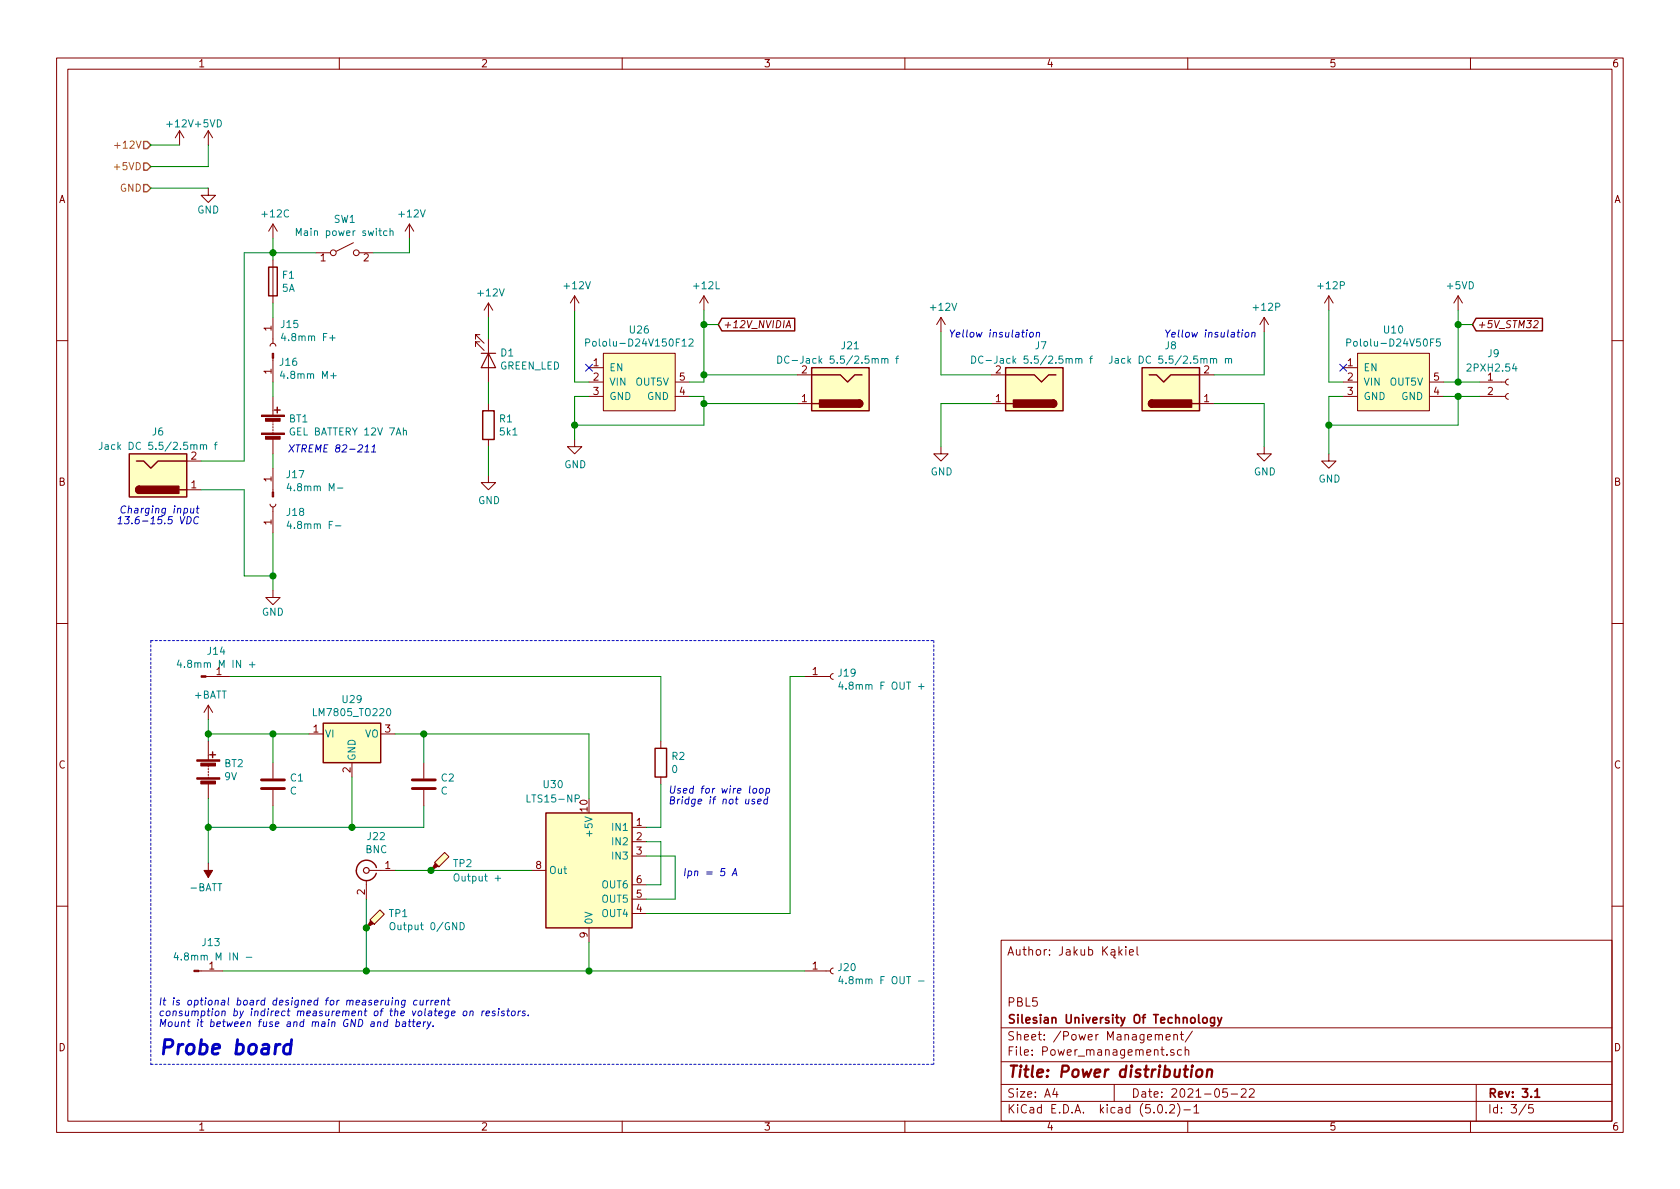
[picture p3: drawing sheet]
EESchema Schematic File Version 4
LIBS:stm32_conn-cache
EELAYER 26 0
EELAYER END
$Descr A4 11693 8268
encoding utf-8
Sheet 3 5
Title "Power distribution"
Date "2021-05-22"
Rev "3.1"
Comp "Silesian University Of Technology"
Comment1 "PBL5"
Comment2 ""
Comment3 ""
Comment4 "Author: Jakub Kąkiel"
$EndDescr
$Comp
L Device:Battery BT1
U 1 1
P 1900 2950
F 0 "BT1" H 2008 2996 50  0000 L CNN
F 1 "GEL BATTERY 12V 7Ah" H 2008 2905 50  0000 L CNN
F 2 "" V 1900 3010 50  0001 C CNN
F 3 "~" V 1900 3010 50  0001 C CNN
	1    1900 2950
	1    0    0    -1  
$EndComp
$Comp
L power:GND #PWR031
U 1 1
P 1900 4100
F 0 "#PWR031" H 1900 3850 50  0001 C CNN
F 1 "GND" H 1900 3950 50  0000 C CNN
F 2 "" H 1900 4100 50  0001 C CNN
F 3 "" H 1900 4100 50  0001 C CNN
	1    1900 4100
	1    0    0    -1  
$EndComp
$Comp
L power:+12V #PWR032
U 1 1
P 2850 1650
F 0 "#PWR032" H 2850 1500 50  0001 C CNN
F 1 "+12V" H 2865 1823 50  0000 C CNN
F 2 "" H 2850 1650 50  0001 C CNN
F 3 "" H 2850 1650 50  0001 C CNN
	1    2850 1650
	1    0    0    -1  
$EndComp
$Comp
L MCU_ModuleV2:Pololu-D24V50F5 U10
U 1 1
P 9700 2650
F 0 "U10" H 9700 3015 50  0000 C CNN
F 1 "Pololu-D24V50F5" H 9700 2924 50  0000 C CNN
F 2 "" H 9600 2400 50  0001 C CNN
F 3 "" H 9600 2400 50  0001 C CNN
	1    9700 2650
	1    0    0    -1  
$EndComp
$Comp
L Device:Fuse F1
U 1 1
P 1900 1950
F 0 "F1" H 1960 1996 50  0000 L CNN
F 1 "5A" H 1960 1905 50  0000 L CNN
F 2 "" V 1830 1950 50  0001 C CNN
F 3 "~" H 1900 1950 50  0001 C CNN
	1    1900 1950
	1    0    0    -1  
$EndComp
Wire Wire Line
	1900 2650 1900 2750
Wire Wire Line
	10150 2950 10150 2750
Wire Wire Line
	10150 2750 10050 2750
$Comp
L power:GND #PWR040
U 1 1
P 9250 3150
F 0 "#PWR040" H 9250 2900 50  0001 C CNN
F 1 "GND" H 9255 2977 50  0000 C CNN
F 2 "" H 9250 3150 50  0001 C CNN
F 3 "" H 9250 3150 50  0001 C CNN
	1    9250 3150
	1    0    0    -1  
$EndComp
$Comp
L power:+12V #PWR035
U 1 1
P 6550 2300
F 0 "#PWR035" H 6550 2150 50  0001 C CNN
F 1 "+12V" H 6565 2473 50  0000 C CNN
F 2 "" H 6550 2300 50  0001 C CNN
F 3 "" H 6550 2300 50  0001 C CNN
	1    6550 2300
	1    0    0    -1  
$EndComp
NoConn ~ 9350 2550
Wire Wire Line
	10050 2650 10150 2650
$Comp
L power:+5VD #PWR041
U 1 1
P 10150 2150
F 0 "#PWR041" H 10150 2000 50  0001 C CNN
F 1 "+5VD" H 10165 2323 50  0000 C CNN
F 2 "" H 10150 2150 50  0001 C CNN
F 3 "" H 10150 2150 50  0001 C CNN
	1    10150 2150
	1    0    0    -1  
$EndComp
Wire Wire Line
	10150 2650 10150 2250
$Comp
L Connector:Barrel_Jack J6
U 1 1
P 1100 3300
F 0 "J6" H 1100 3000 50  0000 C CNN
F 1 "Jack DC 5.5/2.5mm f" H 1100 3100 50  0000 C CNN
F 2 "" H 1150 3260 50  0001 C CNN
F 3 "~" H 1150 3260 50  0001 C CNN
	1    1100 3300
	1    0    0    1   
$EndComp
Text Notes 1400 3650 2    50   Italic 0
Charging input\n13.6-15.5 VDC
$Comp
L power:+12C #PWR030
U 1 1
P 1900 1650
F 0 "#PWR030" H 1900 1500 50  0001 C CNN
F 1 "+12C" H 1915 1823 50  0000 C CNN
F 2 "" H 1900 1650 50  0001 C CNN
F 3 "" H 1900 1650 50  0001 C CNN
	1    1900 1650
	1    0    0    -1  
$EndComp
Wire Wire Line
	1900 1650 1900 1750
$Comp
L Switch:SW_SPST SW1
U 1 1
P 2400 1750
F 0 "SW1" H 2400 1985 50  0000 C CNN
F 1 "Main power switch" H 2400 1894 50  0000 C CNN
F 2 "" H 2400 1750 50  0001 C CNN
F 3 "" H 2400 1750 50  0001 C CNN
	1    2400 1750
	1    0    0    -1  
$EndComp
Wire Wire Line
	1900 1750 2200 1750
Connection ~ 1900 1750
Wire Wire Line
	1900 1750 1900 1800
Wire Wire Line
	2600 1750 2850 1750
Text GLabel 10250 2250 2    50   Input Italic 0
+5V_STM32
Wire Wire Line
	10250 2250 10150 2250
Connection ~ 10150 2250
Wire Wire Line
	10150 2250 10150 2150
Text Notes 2000 3150 0    50   Italic 0
XTREME 82-211
$Comp
L Connector:Conn_01x02_Female J9
U 1 1
P 10500 2650
F 0 "J9" H 10350 2850 50  0000 L CNN
F 1 "2PXH2.54" H 10200 2750 50  0000 L CNN
F 2 "" H 10500 2650 50  0001 C CNN
F 3 "~" H 10500 2650 50  0001 C CNN
	1    10500 2650
	1    0    0    -1  
$EndComp
Wire Wire Line
	10300 2650 10150 2650
Connection ~ 10150 2650
Wire Wire Line
	10150 2750 10300 2750
Connection ~ 10150 2750
$Comp
L power:+12V #PWR033
U 1 1
P 3400 2200
F 0 "#PWR033" H 3400 2050 50  0001 C CNN
F 1 "+12V" H 3415 2373 50  0000 C CNN
F 2 "" H 3400 2200 50  0001 C CNN
F 3 "" H 3400 2200 50  0001 C CNN
	1    3400 2200
	1    0    0    -1  
$EndComp
$Comp
L power:GND #PWR034
U 1 1
P 3400 3300
F 0 "#PWR034" H 3400 3050 50  0001 C CNN
F 1 "GND" H 3405 3127 50  0000 C CNN
F 2 "" H 3400 3300 50  0001 C CNN
F 3 "" H 3400 3300 50  0001 C CNN
	1    3400 3300
	1    0    0    -1  
$EndComp
$Comp
L Device:LED D1
U 1 1
P 3400 2500
F 0 "D1" V 3345 2579 50  0000 L CNN
F 1 "GREEN_LED" V 3436 2579 50  0000 L CNN
F 2 "" H 3400 2500 50  0001 C CNN
F 3 "~" H 3400 2500 50  0001 C CNN
	1    3400 2500
	0    1    1    0   
$EndComp
Wire Wire Line
	1400 3200 1700 3200
Wire Wire Line
	1700 1750 1900 1750
Wire Wire Line
	1400 3400 1700 3400
Wire Wire Line
	1700 3400 1700 4000
Wire Wire Line
	1700 4000 1900 4000
Wire Wire Line
	1900 4000 1900 4100
Wire Wire Line
	3400 2200 3400 2350
$Comp
L Device:R R1
U 1 1
P 3400 2950
F 0 "R1" H 3470 2996 50  0000 L CNN
F 1 "5k1" H 3470 2905 50  0000 L CNN
F 2 "" V 3330 2950 50  0001 C CNN
F 3 "~" H 3400 2950 50  0001 C CNN
	1    3400 2950
	1    0    0    -1  
$EndComp
Wire Wire Line
	3400 2650 3400 2800
Wire Wire Line
	3400 3100 3400 3300
$Comp
L power:+12P #PWR039
U 1 1
P 9250 2150
F 0 "#PWR039" H 9250 2000 50  0001 C CNN
F 1 "+12P" H 9265 2323 50  0000 C CNN
F 2 "" H 9250 2150 50  0001 C CNN
F 3 "" H 9250 2150 50  0001 C CNN
	1    9250 2150
	1    0    0    -1  
$EndComp
$Comp
L power:+12P #PWR037
U 1 1
P 8800 2300
F 0 "#PWR037" H 8800 2150 50  0001 C CNN
F 1 "+12P" H 8815 2473 50  0000 C CNN
F 2 "" H 8800 2300 50  0001 C CNN
F 3 "" H 8800 2300 50  0001 C CNN
	1    8800 2300
	1    0    0    -1  
$EndComp
$Comp
L Connector:Jack-DC J7
U 1 1
P 7200 2700
F 0 "J7" H 7200 2400 50  0000 R CNN
F 1 "DC-Jack 5.5/2.5mm f" H 7650 2500 50  0000 R CNN
F 2 "" H 7250 2660 50  0001 C CNN
F 3 "~" H 7250 2660 50  0001 C CNN
	1    7200 2700
	-1   0    0    1   
$EndComp
$Comp
L Connector:Barrel_Jack J8
U 1 1
P 8150 2700
F 0 "J8" H 8150 2400 50  0000 C CNN
F 1 "Jack DC 5.5/2.5mm m" H 8150 2500 50  0000 C CNN
F 2 "" H 8200 2660 50  0001 C CNN
F 3 "~" H 8200 2660 50  0001 C CNN
	1    8150 2700
	1    0    0    1   
$EndComp
$Comp
L power:GND #PWR036
U 1 1
P 6550 3100
F 0 "#PWR036" H 6550 2850 50  0001 C CNN
F 1 "GND" H 6555 2927 50  0000 C CNN
F 2 "" H 6550 3100 50  0001 C CNN
F 3 "" H 6550 3100 50  0001 C CNN
	1    6550 3100
	1    0    0    -1  
$EndComp
$Comp
L power:GND #PWR038
U 1 1
P 8800 3100
F 0 "#PWR038" H 8800 2850 50  0001 C CNN
F 1 "GND" H 8805 2927 50  0000 C CNN
F 2 "" H 8800 3100 50  0001 C CNN
F 3 "" H 8800 3100 50  0001 C CNN
	1    8800 3100
	1    0    0    -1  
$EndComp
Wire Wire Line
	8800 3100 8800 2800
Wire Wire Line
	8800 2800 8450 2800
Wire Wire Line
	8450 2600 8800 2600
Wire Wire Line
	8800 2600 8800 2300
Wire Wire Line
	6900 2600 6550 2600
Wire Wire Line
	6550 2600 6550 2300
Wire Wire Line
	6550 3100 6550 2800
Wire Wire Line
	6900 2800 6550 2800
Text Notes 6600 2350 0    50   Italic 0
Yellow insulation
Text Notes 8100 2350 0    50   Italic 0
Yellow insulation
Text HLabel 1050 1000 0    50   Input ~ 0
+12V
Text HLabel 1050 1150 0    50   Input ~ 0
+5VD
Text HLabel 1050 1300 0    50   Input ~ 0
GND
$Comp
L power:+12V #PWR027
U 1 1
P 1250 1000
F 0 "#PWR027" H 1250 850 50  0001 C CNN
F 1 "+12V" H 1250 1150 50  0000 C CNN
F 2 "" H 1250 1000 50  0001 C CNN
F 3 "" H 1250 1000 50  0001 C CNN
	1    1250 1000
	1    0    0    -1  
$EndComp
$Comp
L power:+5VD #PWR028
U 1 1
P 1450 1000
F 0 "#PWR028" H 1450 850 50  0001 C CNN
F 1 "+5VD" H 1450 1150 50  0000 C CNN
F 2 "" H 1450 1000 50  0001 C CNN
F 3 "" H 1450 1000 50  0001 C CNN
	1    1450 1000
	1    0    0    -1  
$EndComp
$Comp
L power:GND #PWR029
U 1 1
P 1450 1300
F 0 "#PWR029" H 1450 1050 50  0001 C CNN
F 1 "GND" H 1450 1150 50  0000 C CNN
F 2 "" H 1450 1300 50  0001 C CNN
F 3 "" H 1450 1300 50  0001 C CNN
	1    1450 1300
	1    0    0    -1  
$EndComp
Wire Wire Line
	1050 1000 1250 1000
Wire Wire Line
	1050 1300 1450 1300
$Comp
L Connector:Conn_01x01_Male J16
U 1 1
P 1900 2450
F 0 "J16" V 1960 2490 50  0000 L CNN
F 1 "4.8mm M+" V 2051 2490 50  0000 L CNN
F 2 "" H 1900 2450 50  0001 C CNN
F 3 "~" H 1900 2450 50  0001 C CNN
	1    1900 2450
	0    1    1    0   
$EndComp
$Comp
L Connector:Conn_01x01_Male J17
U 1 1
P 1900 3450
F 0 "J17" V 2053 3363 50  0000 R CNN
F 1 "4.8mm M-" V 1962 3363 50  0000 R CNN
F 2 "" H 1900 3450 50  0001 C CNN
F 3 "~" H 1900 3450 50  0001 C CNN
	1    1900 3450
	0    -1   -1   0   
$EndComp
$Comp
L Connector:Conn_01x01_Female J15
U 1 1
P 1900 2400
F 0 "J15" V 1747 2448 50  0000 L CNN
F 1 "4.8mm F+" V 1838 2448 50  0000 L CNN
F 2 "" H 1900 2400 50  0001 C CNN
F 3 "~" H 1900 2400 50  0001 C CNN
	1    1900 2400
	0    1    1    0   
$EndComp
$Comp
L Connector:Conn_01x01_Female J18
U 1 1
P 1900 3500
F 0 "J18" V 1840 3412 50  0000 R CNN
F 1 "4.8mm F-" V 1749 3412 50  0000 R CNN
F 2 "" H 1900 3500 50  0001 C CNN
F 3 "~" H 1900 3500 50  0001 C CNN
	1    1900 3500
	0    -1   -1   0   
$EndComp
Wire Wire Line
	1900 2100 1900 2200
Wire Wire Line
	1900 3150 1900 3250
Wire Wire Line
	1900 3700 1900 4000
Connection ~ 1900 4000
Wire Wire Line
	1700 1750 1700 3200
$Comp
L Connector:Conn_01x01_Male J14
U 1 1
P 1400 4700
F 0 "J14" H 1506 4878 50  0000 C CNN
F 1 "4.8mm M IN +" H 1506 4787 50  0000 C CNN
F 2 "" H 1400 4700 50  0001 C CNN
F 3 "~" H 1400 4700 50  0001 C CNN
	1    1400 4700
	1    0    0    -1  
$EndComp
$Comp
L Connector:Conn_01x01_Female J20
U 1 1
P 5800 6750
F 0 "J20" H 5827 6776 50  0000 L CNN
F 1 "4.8mm F OUT -" H 5827 6685 50  0000 L CNN
F 2 "" H 5800 6750 50  0001 C CNN
F 3 "~" H 5800 6750 50  0001 C CNN
	1    5800 6750
	1    0    0    -1  
$EndComp
$Comp
L Connector:Conn_01x01_Male J13
U 1 1
P 1350 6750
F 0 "J13" H 1400 6950 50  0000 L CNN
F 1 "4.8mm M IN -" H 1200 6850 50  0000 L CNN
F 2 "" H 1350 6750 50  0001 C CNN
F 3 "~" H 1350 6750 50  0001 C CNN
	1    1350 6750
	1    0    0    -1  
$EndComp
$Comp
L Connector:Conn_01x01_Female J19
U 1 1
P 5800 4700
F 0 "J19" H 5827 4726 50  0000 L CNN
F 1 "4.8mm F OUT +" H 5827 4635 50  0000 L CNN
F 2 "" H 5800 4700 50  0001 C CNN
F 3 "~" H 5800 4700 50  0001 C CNN
	1    5800 4700
	1    0    0    -1  
$EndComp
Text Notes 1100 7350 0    100  Italic 20
Probe board 
Text Notes 1100 7150 0    50   Italic 0
It is optional board designed for measeruing current \nconsumption by indirect measurement of the volatege on resistors.\nMount it between fuse and main GND and battery. 
Wire Notes Line
	1050 4450 1050 7400
Wire Notes Line
	6500 4450 6500 7400
$Comp
L MCU_ModuleV2:Pololu-D24V50F5 U26
U 1 1
P 4450 2650
F 0 "U26" H 4450 3015 50  0000 C CNN
F 1 "Pololu-D24V150F12" H 4450 2924 50  0000 C CNN
F 2 "" H 4350 2400 50  0001 C CNN
F 3 "" H 4350 2400 50  0001 C CNN
	1    4450 2650
	1    0    0    -1  
$EndComp
Wire Wire Line
	4100 2750 4000 2750
Wire Wire Line
	4000 2750 4000 2950
Wire Wire Line
	4000 2950 4900 2950
Wire Wire Line
	4900 2950 4900 2800
Wire Wire Line
	4900 2750 4800 2750
$Comp
L power:GND #PWR0114
U 1 1
P 4000 3050
F 0 "#PWR0114" H 4000 2800 50  0001 C CNN
F 1 "GND" H 4005 2877 50  0000 C CNN
F 2 "" H 4000 3050 50  0001 C CNN
F 3 "" H 4000 3050 50  0001 C CNN
	1    4000 3050
	1    0    0    -1  
$EndComp
Wire Wire Line
	4100 2650 4000 2650
NoConn ~ 4100 2550
Wire Wire Line
	4800 2650 4900 2650
Wire Wire Line
	4900 2650 4900 2600
Wire Wire Line
	4000 3050 4000 2950
Connection ~ 4000 2950
Text GLabel 5000 2250 2    50   Input Italic 0
+12V_NVIDIA
Wire Wire Line
	5000 2250 4900 2250
Connection ~ 4900 2250
Wire Wire Line
	4900 2250 4900 2150
Wire Wire Line
	4000 2150 4000 2650
$Comp
L power:+12V #PWR0115
U 1 1
P 4000 2150
F 0 "#PWR0115" H 4000 2000 50  0001 C CNN
F 1 "+12V" H 4015 2323 50  0000 C CNN
F 2 "" H 4000 2150 50  0001 C CNN
F 3 "" H 4000 2150 50  0001 C CNN
	1    4000 2150
	1    0    0    -1  
$EndComp
$Comp
L Connector:Jack-DC J21
U 1 1
P 5850 2700
F 0 "J21" H 5850 2400 50  0000 R CNN
F 1 "DC-Jack 5.5/2.5mm f" H 6300 2500 50  0000 R CNN
F 2 "" H 5900 2660 50  0001 C CNN
F 3 "~" H 5900 2660 50  0001 C CNN
	1    5850 2700
	-1   0    0    1   
$EndComp
Wire Wire Line
	5550 2600 4900 2600
Connection ~ 4900 2600
Wire Wire Line
	4900 2600 4900 2250
Wire Wire Line
	4900 2800 5550 2800
Connection ~ 4900 2800
Wire Wire Line
	4900 2800 4900 2750
$Comp
L power:+12L #PWR0116
U 1 1
P 4900 2150
F 0 "#PWR0116" H 4900 2000 50  0001 C CNN
F 1 "+12L" H 4915 2323 50  0000 C CNN
F 2 "" H 4900 2150 50  0001 C CNN
F 3 "" H 4900 2150 50  0001 C CNN
	1    4900 2150
	1    0    0    -1  
$EndComp
Wire Wire Line
	2850 1650 2850 1750
Wire Wire Line
	9250 2950 10150 2950
$Comp
L MCU_ModuleV2:LTSR15-NP_0 U30
U 1 1
P 4100 6050
F 0 "U30" H 4350 6650 50  0000 C CNN
F 1 "LTS15-NP" H 4350 6550 50  0000 C CNN
F 2 "Sensor_Current:LEM_LTSR-NP" H 4100 5250 50  0001 C CNN
F 3 "https://www.lem.com/sites/default/files/products_datasheets/ltsr_15-np.pdf" H 4100 5650 50  0001 C CNN
	1    4100 6050
	-1   0    0    -1  
$EndComp
$Comp
L Regulator_Linear:LM7805_TO220 U29
U 1 1
P 2450 5100
F 0 "U29" H 2450 5342 50  0000 C CNN
F 1 "LM7805_TO220" H 2450 5251 50  0000 C CNN
F 2 "Package_TO_SOT_THT:TO-220-3_Vertical" H 2450 5325 50  0001 C CIN
F 3 "http://www.fairchildsemi.com/ds/LM/LM7805.pdf" H 2450 5050 50  0001 C CNN
	1    2450 5100
	1    0    0    -1  
$EndComp
$Comp
L power:+BATT #PWR0117
U 1 1
P 1450 5000
F 0 "#PWR0117" H 1450 4850 50  0001 C CNN
F 1 "+BATT" H 1465 5173 50  0000 C CNN
F 2 "" H 1450 5000 50  0001 C CNN
F 3 "" H 1450 5000 50  0001 C CNN
	1    1450 5000
	1    0    0    -1  
$EndComp
$Comp
L power:-BATT #PWR0118
U 1 1
P 1450 6000
F 0 "#PWR0118" H 1450 5850 50  0001 C CNN
F 1 "-BATT" H 1465 6173 50  0000 C CNN
F 2 "" H 1450 6000 50  0001 C CNN
F 3 "" H 1450 6000 50  0001 C CNN
	1    1450 6000
	-1   0    0    1   
$EndComp
$Comp
L Device:Battery BT2
U 1 1
P 1450 5350
F 0 "BT2" H 1558 5396 50  0000 L CNN
F 1 "9V" H 1558 5305 50  0000 L CNN
F 2 "" V 1450 5410 50  0001 C CNN
F 3 "~" V 1450 5410 50  0001 C CNN
	1    1450 5350
	1    0    0    -1  
$EndComp
Wire Wire Line
	1450 5000 1450 5100
$Comp
L Device:C C1
U 1 1
P 1900 5450
F 0 "C1" H 2015 5496 50  0000 L CNN
F 1 "C" H 2015 5405 50  0000 L CNN
F 2 "" H 1938 5300 50  0001 C CNN
F 3 "~" H 1900 5450 50  0001 C CNN
	1    1900 5450
	1    0    0    -1  
$EndComp
$Comp
L Device:C C2
U 1 1
P 2950 5450
F 0 "C2" H 3065 5496 50  0000 L CNN
F 1 "C" H 3065 5405 50  0000 L CNN
F 2 "" H 2988 5300 50  0001 C CNN
F 3 "~" H 2950 5450 50  0001 C CNN
	1    2950 5450
	1    0    0    -1  
$EndComp
Wire Wire Line
	1450 5100 1900 5100
Connection ~ 1450 5100
Wire Wire Line
	1450 5100 1450 5150
Wire Wire Line
	1900 5300 1900 5100
Connection ~ 1900 5100
Wire Wire Line
	1900 5100 2150 5100
Wire Wire Line
	1900 5600 1900 5750
Wire Wire Line
	1900 5750 2450 5750
Wire Wire Line
	2450 5750 2450 5400
Wire Wire Line
	1550 6750 2550 6750
Wire Wire Line
	1900 5750 1450 5750
Wire Wire Line
	1450 5550 1450 5750
Connection ~ 1900 5750
Connection ~ 1450 5750
Wire Wire Line
	1450 5750 1450 6000
Wire Wire Line
	2450 5750 2950 5750
Wire Wire Line
	2950 5750 2950 5600
Connection ~ 2450 5750
Wire Wire Line
	2750 5100 2950 5100
Wire Wire Line
	2950 5100 2950 5300
Wire Wire Line
	2950 5100 4100 5100
Connection ~ 2950 5100
Wire Wire Line
	4100 6550 4100 6750
Connection ~ 4100 6750
Wire Wire Line
	4100 6750 5600 6750
$Comp
L Connector:TestPoint_Probe TP2
U 1 1
P 3000 6050
F 0 "TP2" H 3150 6100 50  0000 L CNN
F 1 "Output +" H 3150 6000 50  0000 L CNN
F 2 "" H 3200 6050 50  0001 C CNN
F 3 "~" H 3200 6050 50  0001 C CNN
	1    3000 6050
	1    0    0    -1  
$EndComp
$Comp
L Connector:TestPoint_Probe TP1
U 1 1
P 2550 6450
F 0 "TP1" H 2703 6552 50  0000 L CNN
F 1 "Output 0/GND" H 2703 6461 50  0000 L CNN
F 2 "" H 2750 6450 50  0001 C CNN
F 3 "~" H 2750 6450 50  0001 C CNN
	1    2550 6450
	1    0    0    -1  
$EndComp
Connection ~ 2550 6750
Wire Wire Line
	2550 6750 4100 6750
$Comp
L Connector:Conn_Coaxial J22
U 1 1
P 2550 6050
F 0 "J22" H 2480 6288 50  0000 C CNN
F 1 "BNC" H 2480 6197 50  0000 C CNN
F 2 "" H 2550 6050 50  0001 C CNN
F 3 " ~" H 2550 6050 50  0001 C CNN
	1    2550 6050
	-1   0    0    -1  
$EndComp
Wire Wire Line
	4100 5100 4100 5550
Wire Wire Line
	2750 6050 3000 6050
Wire Wire Line
	2550 6250 2550 6450
Connection ~ 2550 6450
Wire Wire Line
	2550 6450 2550 6750
Connection ~ 3000 6050
Wire Wire Line
	3000 6050 3700 6050
Wire Wire Line
	1600 4700 4600 4700
Wire Wire Line
	4600 5750 4500 5750
Wire Wire Line
	4500 6350 5500 6350
Wire Wire Line
	5500 6350 5500 4700
Wire Wire Line
	5500 4700 5600 4700
Wire Wire Line
	4500 5850 4600 5850
Wire Wire Line
	4600 5850 4600 6150
Wire Wire Line
	4600 6150 4500 6150
Wire Wire Line
	4500 5950 4700 5950
Wire Wire Line
	4700 5950 4700 6250
Wire Wire Line
	4700 6250 4500 6250
$Comp
L Device:R R2
U 1 1
P 4600 5300
F 0 "R2" H 4670 5346 50  0000 L CNN
F 1 "0" H 4670 5255 50  0000 L CNN
F 2 "" V 4530 5300 50  0001 C CNN
F 3 "~" H 4600 5300 50  0001 C CNN
	1    4600 5300
	1    0    0    -1  
$EndComp
Wire Wire Line
	4600 5450 4600 5750
Wire Wire Line
	4600 5150 4600 4700
Text Notes 4650 5600 0    50   Italic 0
Used for wire loop\nBridge if not used\n
Wire Notes Line
	1050 4450 6500 4450
Wire Notes Line
	1050 7400 6500 7400
Text Notes 4750 6100 0    50   Italic 0
Ipn = 5 A\n
Wire Wire Line
	9250 2950 9250 3150
Wire Wire Line
	9350 2750 9250 2750
Wire Wire Line
	9250 2750 9250 2950
Connection ~ 9250 2950
Wire Wire Line
	9350 2650 9250 2650
Wire Wire Line
	9250 2650 9250 2150
Wire Wire Line
	1050 1150 1450 1150
Wire Wire Line
	1450 1150 1450 1000
$EndSCHEMATC
